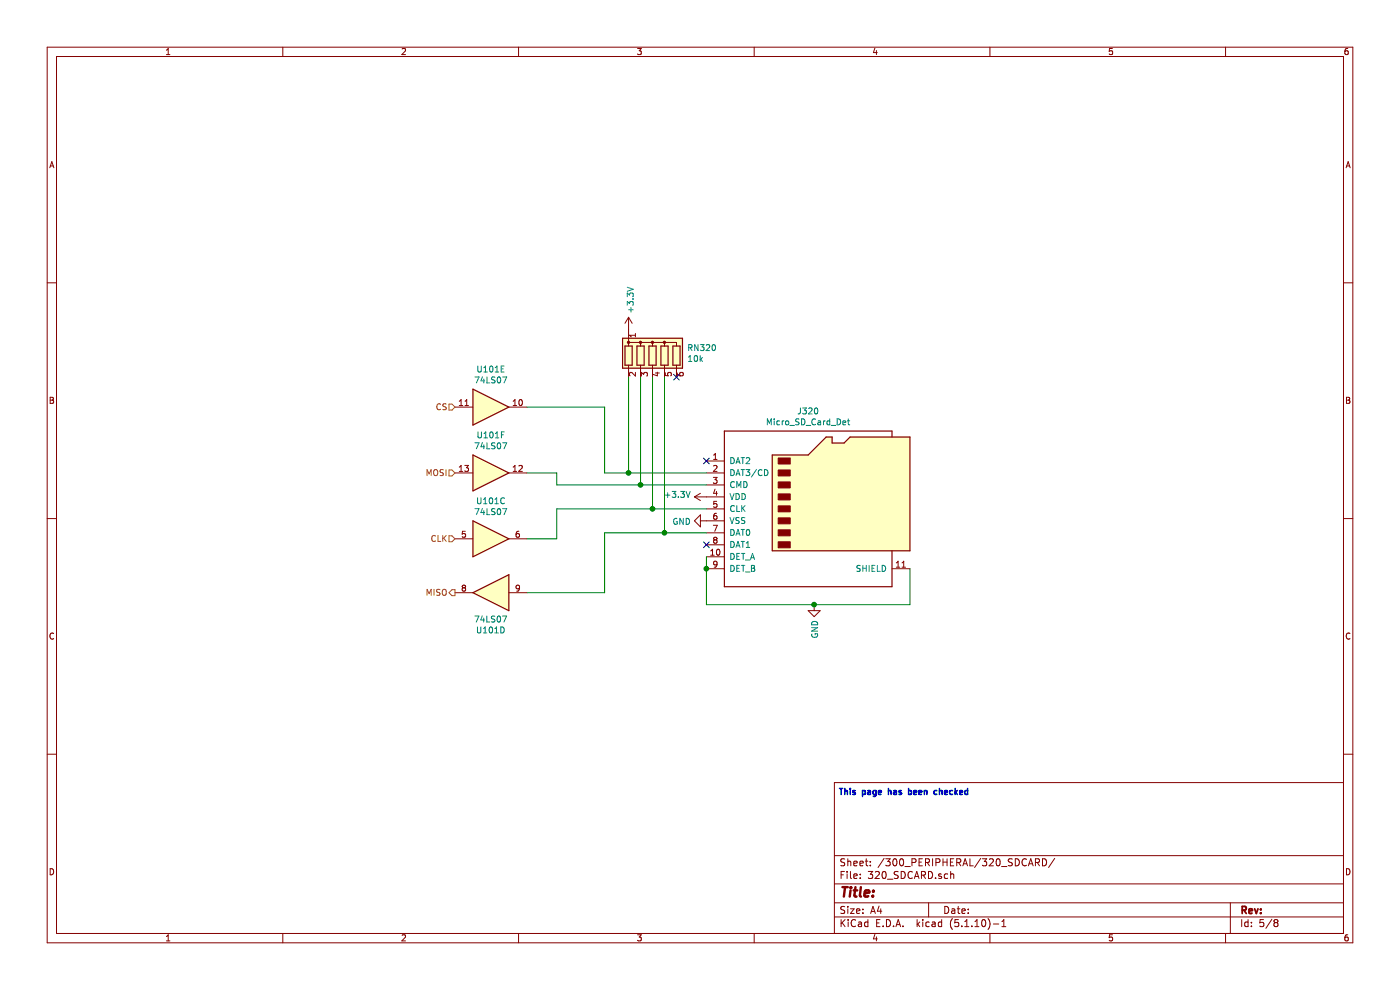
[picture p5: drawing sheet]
EESchema Schematic File Version 4
EELAYER 30 0
EELAYER END
$Descr A4 11693 8268
encoding utf-8
Sheet 5 8
Title ""
Date ""
Rev ""
Comp ""
Comment1 ""
Comment2 ""
Comment3 ""
Comment4 ""
$EndDescr
$Comp
L 74xx:74LS07 U?
U 3 1
P 4100 4500
AR Path="/61CCD0AA/61CFF746" Ref="U?"  Part="3" 
AR Path="/61B09B53/61C811B5/61CFF746" Ref="U101"  Part="3" 
F 0 "U101" H 4100 4817 50  0000 C CNN
F 1 "74LS07" H 4100 4726 50  0000 C CNN
F 2 "Package_DIP:DIP-14_W7.62mm" H 4100 4500 50  0001 C CNN
F 3 "www.ti.com/lit/ds/symlink/sn74ls07.pdf" H 4100 4500 50  0001 C CNN
	3    4100 4500
	1    0    0    -1  
$EndComp
$Comp
L 74xx:74LS07 U?
U 4 1
P 4100 4950
AR Path="/61CCD0AA/61CFF74C" Ref="U?"  Part="4" 
AR Path="/61B09B53/61C811B5/61CFF74C" Ref="U101"  Part="4" 
F 0 "U101" H 4100 5267 50  0000 C CNN
F 1 "74LS07" H 4100 5176 50  0000 C CNN
F 2 "Package_DIP:DIP-14_W7.62mm" H 4100 4950 50  0001 C CNN
F 3 "www.ti.com/lit/ds/symlink/sn74ls07.pdf" H 4100 4950 50  0001 C CNN
	4    4100 4950
	-1   0    0    1   
$EndComp
$Comp
L 74xx:74LS07 U?
U 5 1
P 4100 3400
AR Path="/61CCD0AA/61CFF752" Ref="U?"  Part="5" 
AR Path="/61B09B53/61C811B5/61CFF752" Ref="U101"  Part="5" 
F 0 "U101" H 4100 3717 50  0000 C CNN
F 1 "74LS07" H 4100 3626 50  0000 C CNN
F 2 "Package_DIP:DIP-14_W7.62mm" H 4100 3400 50  0001 C CNN
F 3 "www.ti.com/lit/ds/symlink/sn74ls07.pdf" H 4100 3400 50  0001 C CNN
	5    4100 3400
	1    0    0    -1  
$EndComp
$Comp
L 74xx:74LS07 U?
U 6 1
P 4100 3950
AR Path="/61CCD0AA/61CFF758" Ref="U?"  Part="6" 
AR Path="/61B09B53/61C811B5/61CFF758" Ref="U101"  Part="6" 
F 0 "U101" H 4100 4267 50  0000 C CNN
F 1 "74LS07" H 4100 4176 50  0000 C CNN
F 2 "Package_DIP:DIP-14_W7.62mm" H 4100 3950 50  0001 C CNN
F 3 "www.ti.com/lit/ds/symlink/sn74ls07.pdf" H 4100 3950 50  0001 C CNN
	6    4100 3950
	1    0    0    -1  
$EndComp
$Comp
L power:+3.3V #PWR?
U 1 1
P 5250 2750
AR Path="/61CCD0AA/61CFF769" Ref="#PWR?"  Part="1" 
AR Path="/61B09B53/61C811B5/61CFF769" Ref="#PWR0162"  Part="1" 
F 0 "#PWR0162" H 5250 2600 50  0001 C CNN
F 1 "+3.3V" V 5265 2878 50  0000 L CNN
F 2 "" H 5250 2750 50  0001 C CNN
F 3 "" H 5250 2750 50  0001 C CNN
	1    5250 2750
	1    0    0    -1  
$EndComp
Wire Wire Line
	5250 3150 5250 3950
Wire Wire Line
	4400 4500 4650 4500
Wire Wire Line
	4650 4500 4650 4250
Wire Wire Line
	5050 4950 5050 4450
Wire Wire Line
	4650 4050 4650 3950
Wire Wire Line
	4650 3950 4400 3950
$Comp
L power:+3.3V #PWR?
U 1 1
P 5900 4150
AR Path="/61CCD0AA/61CFF776" Ref="#PWR?"  Part="1" 
AR Path="/61B09B53/61C811B5/61CFF776" Ref="#PWR0163"  Part="1" 
F 0 "#PWR0163" H 5900 4000 50  0001 C CNN
F 1 "+3.3V" V 5915 4278 50  0000 L CNN
F 2 "" H 5900 4150 50  0001 C CNN
F 3 "" H 5900 4150 50  0001 C CNN
	1    5900 4150
	0    -1   -1   0   
$EndComp
$Comp
L power:GND #PWR?
U 1 1
P 5900 4350
AR Path="/61CCD0AA/61CFF77C" Ref="#PWR?"  Part="1" 
AR Path="/61B09B53/61C811B5/61CFF77C" Ref="#PWR0164"  Part="1" 
F 0 "#PWR0164" H 5900 4100 50  0001 C CNN
F 1 "GND" V 5905 4222 50  0000 R CNN
F 2 "" H 5900 4350 50  0001 C CNN
F 3 "" H 5900 4350 50  0001 C CNN
	1    5900 4350
	0    1    1    0   
$EndComp
Connection ~ 5250 3950
Connection ~ 5550 4450
Wire Wire Line
	5550 4450 5900 4450
Wire Wire Line
	5450 4250 5900 4250
Wire Wire Line
	5550 3150 5550 4450
Wire Wire Line
	5350 4050 5900 4050
Wire Wire Line
	5450 3150 5450 4250
Wire Wire Line
	5250 3950 5900 3950
Wire Wire Line
	5350 3150 5350 4050
Wire Wire Line
	5050 3400 5050 3950
Wire Wire Line
	4400 3400 5050 3400
Wire Wire Line
	4400 4950 5050 4950
$Comp
L power:GND #PWR?
U 1 1
P 6800 5050
AR Path="/61CCD0AA/61CFF793" Ref="#PWR?"  Part="1" 
AR Path="/61B09B53/61C811B5/61CFF793" Ref="#PWR0165"  Part="1" 
F 0 "#PWR0165" H 6800 4800 50  0001 C CNN
F 1 "GND" V 6805 4922 50  0000 R CNN
F 2 "" H 6800 5050 50  0001 C CNN
F 3 "" H 6800 5050 50  0001 C CNN
	1    6800 5050
	1    0    0    -1  
$EndComp
NoConn ~ 5900 4550
NoConn ~ 5900 3850
Text HLabel 3800 3400 0    50   Input ~ 0
CS
Text HLabel 3800 3950 0    50   Input ~ 0
MOSI
Text HLabel 3800 4500 0    50   Input ~ 0
CLK
Text HLabel 3800 4950 0    50   Output ~ 0
MISO
Wire Wire Line
	4650 4050 5350 4050
Connection ~ 5350 4050
Wire Wire Line
	5050 3950 5250 3950
Wire Wire Line
	4650 4250 5450 4250
Connection ~ 5450 4250
Wire Wire Line
	5050 4450 5550 4450
Text Notes 7000 6650 0    50   ~ 10
This page has been checked\n
$Comp
L Connector:Micro_SD_Card_Det J320
U 1 1
P 6800 4250
F 0 "J320" H 6750 5067 50  0000 C CNN
F 1 "Micro_SD_Card_Det" H 6750 4976 50  0000 C CNN
F 2 "Connector_Card:microSD_HC_Molex_104031-0811" H 8850 4950 50  0001 C CNN
F 3 "https://www.hirose.com/product/en/download_file/key_name/DM3/category/Catalog/doc_file_id/49662/?file_category_id=4&item_id=195&is_series=1" H 6800 4350 50  0001 C CNN
	1    6800 4250
	1    0    0    -1  
$EndComp
$Comp
L Device:R_Network05 RN320
U 1 1
P 5450 2950
F 0 "RN320" H 5738 2996 50  0000 L CNN
F 1 "10k" H 5738 2905 50  0000 L CNN
F 2 "Resistor_THT:R_Array_SIP6" V 5825 2950 50  0001 C CNN
F 3 "http://www.vishay.com/docs/31509/csc.pdf" H 5450 2950 50  0001 C CNN
	1    5450 2950
	1    0    0    -1  
$EndComp
NoConn ~ 5650 3150
Wire Wire Line
	5900 4750 5900 5050
Wire Wire Line
	5900 5050 6800 5050
Connection ~ 6800 5050
Wire Wire Line
	7600 4750 7600 5050
Wire Wire Line
	6800 5050 7600 5050
Wire Wire Line
	5900 4650 5900 4750
Connection ~ 5900 4750
$EndSCHEMATC
